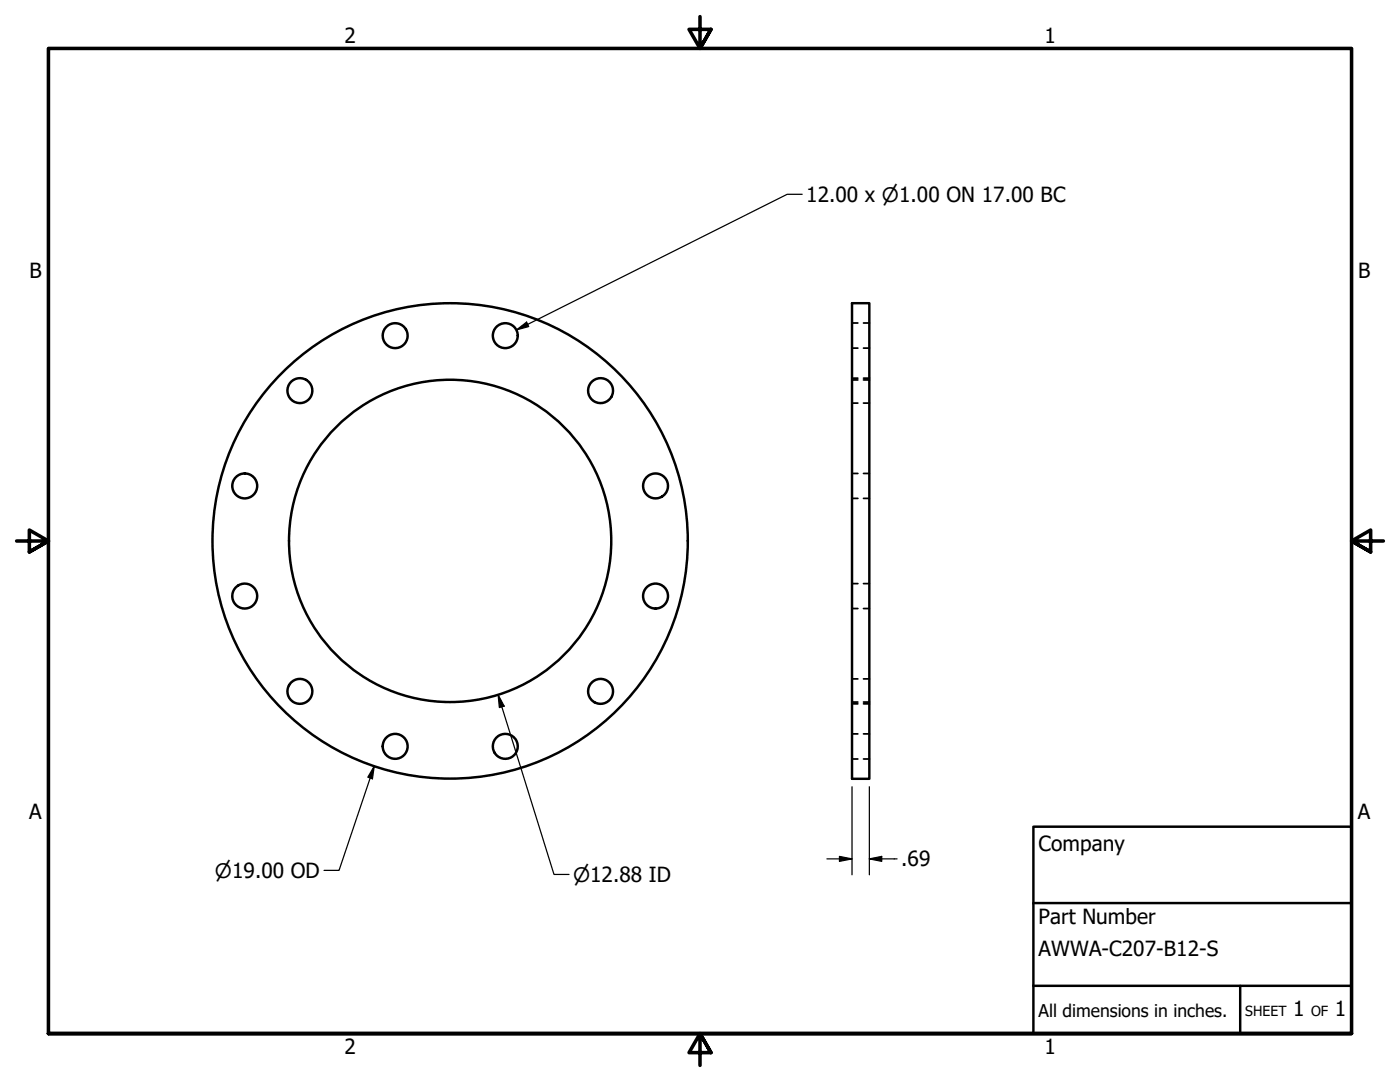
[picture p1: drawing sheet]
<svg xmlns="http://www.w3.org/2000/svg" width="279mm" height="216mm" viewBox="0 0 279 216" stroke-linecap="round" stroke-linejoin="round" font-family="sans-serif">
<!-- layer: Visible (ANSI) -->
<g fill="none" stroke="#000" stroke-width=".49">
<path d="M170 60.5h3.5v94.9h-3.5z"/>
<circle cx="59.8" cy="77.9" r="2.49"/>
<circle cx="78.9" cy="67" r="2.49"/>
<circle cx="100.8" cy="67" r="2.49"/>
<circle cx="119.9" cy="77.9" r="2.49"/>
<circle cx="48.8" cy="97" r="2.49"/>
<circle cx="130.8" cy="97" r="2.49"/>
<circle cx="48.8" cy="118.9" r="2.49"/>
<circle cx="89.8" cy="107.9" r="47.4"/>
<circle cx="89.8" cy="107.9" r="32.2"/>
<circle cx="130.8" cy="118.9" r="2.49"/>
<circle cx="59.8" cy="138" r="2.49"/>
<circle cx="119.9" cy="138" r="2.49"/>
<circle cx="78.9" cy="148.9" r="2.49"/>
<circle cx="100.8" cy="148.9" r="2.49"/>
</g>
<!-- layer: Hidden (ANSI) -->
<g fill="none" stroke="#000" stroke-width=".35">
<path d="M170 75.8h1.2M170 75.5h1.2M170 69.5h1.2M170 64.5h1.2M172.3 75.8h1.2M172.3 75.5h1.2M172.3 69.5h1.2M172.3 64.5h1.2M170 80.4h1.2M170 99.4h1.2M170 94.5h1.2M172.3 80.4h1.2"/>
<path d="M172.3 99.4h1.2M172.3 94.5h1.2M170 116.5h1.2M172.3 116.5h1.2M170 121.4h1.2M170 135.5h1.2M172.3 121.4h1.2M172.3 135.5h1.2M170 140.1h1.2M170 140.4h1.2M170 151.4h1.2M170 146.4h1.2"/>
<path d="M172.3 140.1h1.2M172.3 140.4h1.2M172.3 151.4h1.2M172.3 146.4h1.2"/>
</g>
<!-- layer: Border (ANSI) -->
<path d="M139.7 3.3v6.4l-2.2-3.8h4.4l-2.2 3.8 2.2-3.8M3.3 107.9h6.4l-3.8-2.1v4.3l3.8-2.2-3.8 2.2M276.1 107.9h-6.4l3.8-2.1v4.3l-3.8-2.2 3.8 2.2M9.7 206.2v-196.5h260v196.5h-260h260M141.9 210l-2.2-3.8 2.2 3.8h-4.4l2.2-3.8v6.4" fill="none" stroke="#000" stroke-width=".71"/>
<!-- layer: Title (ANSI) -->
<path d="M206.2 165h63.5v41.2h-63.5zM206.2 196.7h63.5M206.2 180.2h63.5M247.5 196.7v9.5" fill="none" stroke="#000" stroke-width=".49"/>
<!-- layer: Dimension (ANSI) -->
<path d="M160.1 38.8h-3l-54 27M103.1 65.8l2-1.5 .4 .9zM99.4 138.6l1.2 2.3-.9 .3zM99.4 138.6l11.2 35.9h3M74.7 152.9l-.4 2.5-.9-.3zM74.7 152.9l-7 20.8h-3M170 157v17.6M173.5 157v17.6M165 171.4h5M167.5 170.9l2.5 .5-2.5 .5zM173.5 171.4l2.5-.5v1zM173.5 171.4h5.5" fill="none" stroke="#000" stroke-width=".25"/>
<g fill="#000">
<path d="M103.1 65.8l2-1.5 .4 .9z" fill-rule="evenodd"/>
<path d="M74.7 152.9l-.4 2.5-.9-.3z" fill-rule="evenodd"/>
<path d="M99.4 138.6l1.2 2.3-.9 .3z" fill-rule="evenodd"/>
<path d="M167.5 170.9l2.5 .5-2.5 .5z" fill-rule="evenodd"/>
<path d="M173.5 171.4l2.5-.5v1z" fill-rule="evenodd"/>
</g>
<g font-size="4.2">
<text x="68.7" y="8.6">2</text>
<text x="208.4" y="8.6">1</text>
<text x="160.9" y="40.3">12.00 x ⌀1.00 ON 17.00 BC</text>
<text x="5.9" y="55.5">B</text>
<text x="271" y="55.5">B</text>
<text x="5.8" y="163.4">A</text>
<text x="271" y="163.4">A</text>
<text x="179.8" y="172.9">.69</text>
<text x="207.3" y="169.8">Company</text>
<text x="207.3" y="184.4">Part Number</text>
<text x="207.3" y="190.7">AWWA-C207-B12-S</text>
<text x="258.1" y="202.8">1</text>
<text x="266.4" y="202.8">1</text>
<text x="68.7" y="210.3">2</text>
<text x="208.4" y="210.3">1</text>
</g>
<g font-size="4">
<text x="42.9" y="175.1">⌀19.00 OD</text>
<text x="114.4" y="175.9">⌀12.88 ID</text>
</g>
<text font-size="3.5" x="207.3" y="202.9">All dimensions in inches.</text>
<g font-size="2.8">
<text x="248.5" y="202.8">SHEET</text>
<text x="261.7" y="202.8">OF</text>
</g>
</svg>
